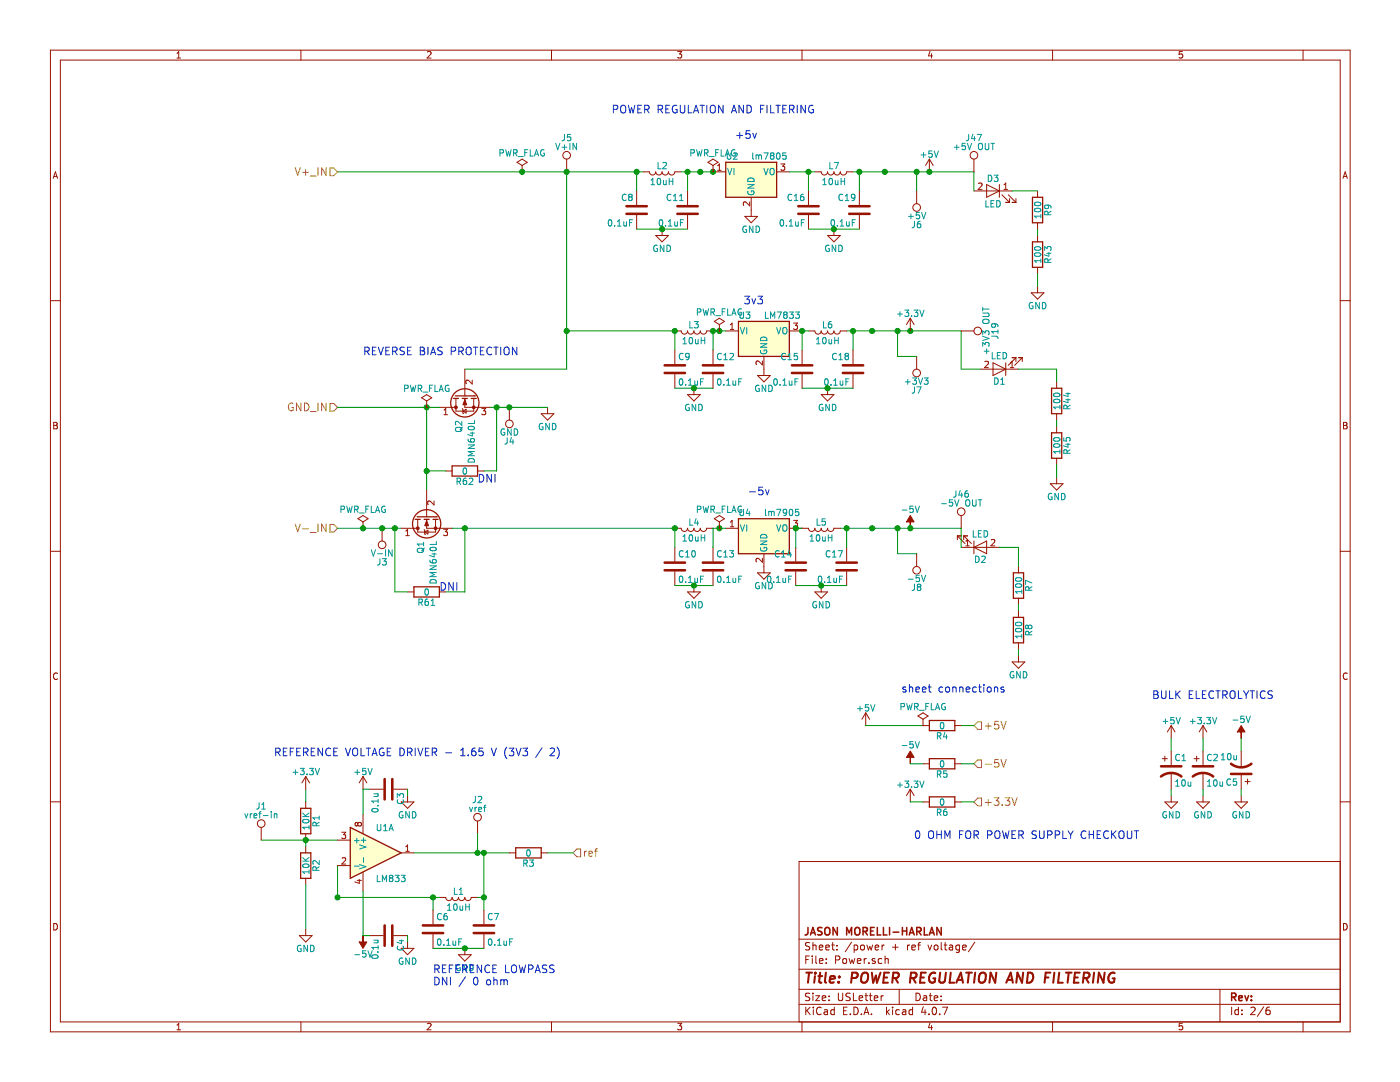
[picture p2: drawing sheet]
EESchema Schematic File Version 2
LIBS:power
LIBS:device
LIBS:transistors
LIBS:conn
LIBS:linear
LIBS:regul
LIBS:74xx
LIBS:cmos4000
LIBS:adc-dac
LIBS:memory
LIBS:xilinx
LIBS:microcontrollers
LIBS:dsp
LIBS:microchip
LIBS:analog_switches
LIBS:motorola
LIBS:texas
LIBS:intel
LIBS:audio
LIBS:interface
LIBS:digital-audio
LIBS:philips
LIBS:display
LIBS:cypress
LIBS:siliconi
LIBS:opto
LIBS:atmel
LIBS:contrib
LIBS:valves
LIBS:ada2200
LIBS:LIA-cache
EELAYER 25 0
EELAYER END
$Descr USLetter 11000 8500
encoding utf-8
Sheet 2 6
Title "POWER REGULATION AND FILTERING"
Date ""
Rev ""
Comp "JASON MORELLI-HARLAN"
Comment1 ""
Comment2 ""
Comment3 ""
Comment4 ""
$EndDescr
$Comp
L -5V #PWR18
U 1 1
P 2850 7350
F 0 "#PWR18" H 2850 7450 50  0001 C CNN
F 1 "-5V" H 2850 7500 50  0000 C CNN
F 2 "" H 2850 7350 50  0001 C CNN
F 3 "" H 2850 7350 50  0001 C CNN
	1    2850 7350
	1    0    0    1   
$EndComp
$Comp
L R R1
U 1 1
P 2400 6450
F 0 "R1" V 2480 6450 50  0000 C CNN
F 1 "10K" V 2400 6450 50  0000 C CNN
F 2 "Resistors_SMD:R_0805" V 2330 6450 50  0001 C CNN
F 3 "" H 2400 6450 50  0001 C CNN
	1    2400 6450
	1    0    0    -1  
$EndComp
$Comp
L R R2
U 1 1
P 2400 6800
F 0 "R2" V 2480 6800 50  0000 C CNN
F 1 "10K" V 2400 6800 50  0000 C CNN
F 2 "Resistors_SMD:R_0805" V 2330 6800 50  0001 C CNN
F 3 "" H 2400 6800 50  0001 C CNN
	1    2400 6800
	1    0    0    -1  
$EndComp
$Comp
L GND #PWR015
U 1 1
P 3200 6250
F 0 "#PWR015" H 3200 6000 50  0001 C CNN
F 1 "GND" H 3200 6100 50  0000 C CNN
F 2 "" H 3200 6250 50  0001 C CNN
F 3 "" H 3200 6250 50  0001 C CNN
	1    3200 6250
	1    0    0    -1  
$EndComp
$Comp
L GND #PWR016
U 1 1
P 3200 7400
F 0 "#PWR016" H 3200 7150 50  0001 C CNN
F 1 "GND" H 3200 7250 50  0000 C CNN
F 2 "" H 3200 7400 50  0001 C CNN
F 3 "" H 3200 7400 50  0001 C CNN
	1    3200 7400
	1    0    0    -1  
$EndComp
$Comp
L C C4
U 1 1
P 3050 7350
F 0 "C4" H 3075 7450 50  0000 L CNN
F 1 "0.1u" H 3075 7250 50  0000 L CNN
F 2 "Capacitors_SMD:C_0805" H 3088 7200 50  0001 C CNN
F 3 "" H 3050 7350 50  0001 C CNN
	1    3050 7350
	0    1    1    0   
$EndComp
$Comp
L C C3
U 1 1
P 3050 6200
F 0 "C3" H 3075 6300 50  0000 L CNN
F 1 "0.1u" H 3075 6100 50  0000 L CNN
F 2 "Capacitors_SMD:C_0805" H 3088 6050 50  0001 C CNN
F 3 "" H 3050 6200 50  0001 C CNN
	1    3050 6200
	0    1    1    0   
$EndComp
Text Notes 2150 5950 0    60   ~ 0
REFERENCE VOLTAGE DRIVER - 1.65 V (3V3 / 2)
Wire Wire Line
	2850 6200 2850 6400
Wire Wire Line
	2650 6800 2650 7050
Wire Wire Line
	2850 7350 2850 7000
Wire Wire Line
	2400 6950 2400 7300
Wire Wire Line
	2400 6200 2400 6300
Wire Wire Line
	3200 7400 3200 7350
Wire Wire Line
	2900 7350 2850 7350
Wire Wire Line
	2850 6200 2900 6200
Wire Wire Line
	3200 6200 3200 6250
$Comp
L C C7
U 1 1
P 3800 7300
F 0 "C7" H 3825 7400 50  0000 L CNN
F 1 "0.1uF" H 3825 7200 50  0000 L CNN
F 2 "Capacitors_SMD:C_0805" H 3838 7150 50  0001 C CNN
F 3 "" H 3800 7300 50  0001 C CNN
	1    3800 7300
	1    0    0    -1  
$EndComp
$Comp
L C C6
U 1 1
P 3400 7300
F 0 "C6" H 3425 7400 50  0000 L CNN
F 1 "0.1uF" H 3425 7200 50  0000 L CNN
F 2 "Capacitors_SMD:C_0805" H 3438 7150 50  0001 C CNN
F 3 "" H 3400 7300 50  0001 C CNN
	1    3400 7300
	1    0    0    -1  
$EndComp
$Comp
L L L1
U 1 1
P 3600 7050
F 0 "L1" V 3550 7050 50  0000 C CNN
F 1 "10uH" V 3675 7050 50  0000 C CNN
F 2 "Inductors_SMD:L_0805_HandSoldering" H 3600 7050 50  0001 C CNN
F 3 "" H 3600 7050 50  0001 C CNN
	1    3600 7050
	0    1    1    0   
$EndComp
Wire Wire Line
	3250 6700 4000 6700
Wire Wire Line
	3800 6700 3800 7150
Connection ~ 3800 6700
Wire Wire Line
	3750 7050 3800 7050
Connection ~ 3800 7050
Wire Wire Line
	2650 7050 3450 7050
Connection ~ 2650 7050
Wire Wire Line
	3400 7150 3400 7050
Connection ~ 3400 7050
$Comp
L GND #PWR017
U 1 1
P 3650 7450
F 0 "#PWR017" H 3650 7200 50  0001 C CNN
F 1 "GND" H 3650 7300 50  0000 C CNN
F 2 "" H 3650 7450 50  0001 C CNN
F 3 "" H 3650 7450 50  0001 C CNN
	1    3650 7450
	1    0    0    -1  
$EndComp
Wire Wire Line
	3400 7450 3800 7450
Connection ~ 3650 7450
Text Notes 3400 7750 0    60   ~ 0
REFERENCE LOWPASS\nDNI / 0 ohm
$Comp
L TEST_1P J1
U 1 1
P 2050 6600
F 0 "J1" H 2050 6870 50  0000 C CNN
F 1 "vref-in" H 2050 6800 50  0000 C CNN
F 2 "footprints:tyco_RCU_0603_Probe_Pad" H 2250 6600 50  0001 C CNN
F 3 "" H 2250 6600 50  0001 C CNN
	1    2050 6600
	1    0    0    -1  
$EndComp
$Comp
L TEST_1P J2
U 1 1
P 3750 6550
F 0 "J2" H 3750 6820 50  0000 C CNN
F 1 "vref" H 3750 6750 50  0000 C CNN
F 2 "footprints:tyco_RCU_0603_Probe_Pad" H 3950 6550 50  0001 C CNN
F 3 "" H 3950 6550 50  0001 C CNN
	1    3750 6550
	1    0    0    -1  
$EndComp
Wire Wire Line
	3750 6550 3750 6700
Connection ~ 3750 6700
Wire Wire Line
	2050 6600 2650 6600
Connection ~ 2400 6600
Wire Wire Line
	2400 6650 2400 6600
$Comp
L +5V #PWR018
U 1 1
P 9200 5800
F 0 "#PWR018" H 9200 5650 50  0001 C CNN
F 1 "+5V" H 9200 5940 50  0000 C CNN
F 2 "" H 9200 5800 50  0001 C CNN
F 3 "" H 9200 5800 50  0001 C CNN
	1    9200 5800
	1    0    0    -1  
$EndComp
$Comp
L GND #PWR019
U 1 1
P 9750 6250
F 0 "#PWR019" H 9750 6000 50  0001 C CNN
F 1 "GND" H 9750 6100 50  0000 C CNN
F 2 "" H 9750 6250 50  0001 C CNN
F 3 "" H 9750 6250 50  0001 C CNN
	1    9750 6250
	1    0    0    -1  
$EndComp
$Comp
L -5V #PWR45
U 1 1
P 9750 5800
F 0 "#PWR45" H 9750 5900 50  0001 C CNN
F 1 "-5V" H 9750 5950 50  0000 C CNN
F 2 "" H 9750 5800 50  0001 C CNN
F 3 "" H 9750 5800 50  0001 C CNN
	1    9750 5800
	1    0    0    -1  
$EndComp
$Comp
L CP1 C2
U 1 1
P 9450 6050
F 0 "C2" H 9475 6150 50  0000 L CNN
F 1 "10u" H 9475 5950 50  0000 L CNN
F 2 "Capacitors_THT:CP_Radial_D5.0mm_P2.00mm" H 9450 6050 50  0001 C CNN
F 3 "" H 9450 6050 50  0001 C CNN
	1    9450 6050
	1    0    0    -1  
$EndComp
$Comp
L CP1 C5
U 1 1
P 9750 6050
F 0 "C5" H 9775 6150 50  0000 L CNN
F 1 "10u" H 9775 5950 50  0000 L CNN
F 2 "Capacitors_THT:CP_Radial_D5.0mm_P2.00mm" H 9750 6050 50  0001 C CNN
F 3 "" H 9750 6050 50  0001 C CNN
	1    9750 6050
	-1   0    0    1   
$EndComp
$Comp
L GND #PWR020
U 1 1
P 8150 2250
F 0 "#PWR020" H 8150 2000 50  0001 C CNN
F 1 "GND" H 8150 2100 50  0000 C CNN
F 2 "" H 8150 2250 50  0001 C CNN
F 3 "" H 8150 2250 50  0001 C CNN
	1    8150 2250
	-1   0    0    -1  
$EndComp
$Comp
L PWR_FLAG #FLG021
U 1 1
P 2850 4150
F 0 "#FLG021" H 2850 4225 50  0001 C CNN
F 1 "PWR_FLAG" H 2850 4300 50  0000 C CNN
F 2 "" H 2850 4150 50  0001 C CNN
F 3 "" H 2850 4150 50  0001 C CNN
	1    2850 4150
	1    0    0    -1  
$EndComp
$Comp
L PWR_FLAG #FLG022
U 1 1
P 4100 1350
F 0 "#FLG022" H 4100 1425 50  0001 C CNN
F 1 "PWR_FLAG" H 4100 1500 50  0000 C CNN
F 2 "" H 4100 1350 50  0001 C CNN
F 3 "" H 4100 1350 50  0001 C CNN
	1    4100 1350
	-1   0    0    -1  
$EndComp
Text Notes 9050 5500 0    60   ~ 0
BULK ELECTROLYTICS
$Comp
L GND #PWR023
U 1 1
P 5200 1800
F 0 "#PWR023" H 5200 1550 50  0001 C CNN
F 1 "GND" H 5200 1650 50  0000 C CNN
F 2 "" H 5200 1800 50  0001 C CNN
F 3 "" H 5200 1800 50  0001 C CNN
	1    5200 1800
	-1   0    0    -1  
$EndComp
$Comp
L GND #PWR024
U 1 1
P 5450 4600
F 0 "#PWR024" H 5450 4350 50  0001 C CNN
F 1 "GND" H 5450 4450 50  0000 C CNN
F 2 "" H 5450 4600 50  0001 C CNN
F 3 "" H 5450 4600 50  0001 C CNN
	1    5450 4600
	1    0    0    -1  
$EndComp
$Comp
L +5V #PWR025
U 1 1
P 7300 1350
F 0 "#PWR025" H 7300 1200 50  0001 C CNN
F 1 "+5V" H 7300 1490 50  0000 C CNN
F 2 "" H 7300 1350 50  0001 C CNN
F 3 "" H 7300 1350 50  0001 C CNN
	1    7300 1350
	-1   0    0    -1  
$EndComp
$Comp
L -5V #PWR33
U 1 1
P 7150 4150
F 0 "#PWR33" H 7150 4250 50  0001 C CNN
F 1 "-5V" H 7150 4300 50  0000 C CNN
F 2 "" H 7150 4150 50  0001 C CNN
F 3 "" H 7150 4150 50  0001 C CNN
	1    7150 4150
	1    0    0    -1  
$EndComp
$Comp
L C C8
U 1 1
P 5000 1650
F 0 "C8" H 5025 1750 50  0000 L CNN
F 1 "0.1uF" H 5025 1550 50  0000 L CNN
F 2 "Capacitors_SMD:C_0805" H 5038 1500 50  0001 C CNN
F 3 "" H 5000 1650 50  0001 C CNN
	1    5000 1650
	-1   0    0    -1  
$EndComp
$Comp
L L L2
U 1 1
P 5200 1350
F 0 "L2" V 5150 1350 50  0000 C CNN
F 1 "10uH" V 5275 1350 50  0000 C CNN
F 2 "Inductors_SMD:L_0805_HandSoldering" H 5200 1350 50  0001 C CNN
F 3 "" H 5200 1350 50  0001 C CNN
	1    5200 1350
	0    -1   1    0   
$EndComp
$Comp
L C C11
U 1 1
P 5400 1650
F 0 "C11" H 5425 1750 50  0000 L CNN
F 1 "0.1uF" H 5425 1550 50  0000 L CNN
F 2 "Capacitors_SMD:C_0805" H 5438 1500 50  0001 C CNN
F 3 "" H 5400 1650 50  0001 C CNN
	1    5400 1650
	-1   0    0    -1  
$EndComp
$Comp
L C C10
U 1 1
P 5300 4450
F 0 "C10" H 5325 4550 50  0000 L CNN
F 1 "0.1uF" H 5325 4350 50  0000 L CNN
F 2 "Capacitors_SMD:C_0805" H 5338 4300 50  0001 C CNN
F 3 "" H 5300 4450 50  0001 C CNN
	1    5300 4450
	1    0    0    -1  
$EndComp
$Comp
L C C13
U 1 1
P 5600 4450
F 0 "C13" H 5625 4550 50  0000 L CNN
F 1 "0.1uF" H 5625 4350 50  0000 L CNN
F 2 "Capacitors_SMD:C_0805" H 5638 4300 50  0001 C CNN
F 3 "" H 5600 4450 50  0001 C CNN
	1    5600 4450
	1    0    0    -1  
$EndComp
$Comp
L L L4
U 1 1
P 5450 4150
F 0 "L4" V 5400 4150 50  0000 C CNN
F 1 "10uH" V 5525 4150 50  0000 C CNN
F 2 "Inductors_SMD:L_0805_HandSoldering" H 5450 4150 50  0001 C CNN
F 3 "" H 5450 4150 50  0001 C CNN
	1    5450 4150
	0    1    1    0   
$EndComp
$Comp
L LED D3
U 1 1
P 7800 1500
F 0 "D3" H 7800 1600 50  0000 C CNN
F 1 "LED" H 7800 1400 50  0000 C CNN
F 2 "Diodes_SMD:D_0805" H 7800 1500 50  0001 C CNN
F 3 "" H 7800 1500 50  0001 C CNN
	1    7800 1500
	-1   0    0    -1  
$EndComp
$Comp
L LED D2
U 1 1
P 7700 4300
F 0 "D2" H 7700 4400 50  0000 C CNN
F 1 "LED" H 7700 4200 50  0000 C CNN
F 2 "Diodes_SMD:D_0805" H 7700 4300 50  0001 C CNN
F 3 "" H 7700 4300 50  0001 C CNN
	1    7700 4300
	1    0    0    1   
$EndComp
Wire Wire Line
	5350 1350 5600 1350
Wire Wire Line
	6700 1350 7650 1350
Wire Wire Line
	5400 1500 5400 1350
Connection ~ 5400 1350
Wire Wire Line
	2650 1350 5050 1350
Wire Wire Line
	5000 1350 5000 1500
Wire Wire Line
	5000 1800 5400 1800
Connection ~ 5200 1800
Wire Wire Line
	5300 4150 5300 4300
Wire Wire Line
	5600 4150 5600 4300
Wire Wire Line
	5300 4600 5600 4600
Connection ~ 5450 4600
Connection ~ 5000 1350
Wire Wire Line
	7550 4150 7550 4300
Wire Wire Line
	7650 1350 7650 1500
Wire Wire Line
	6600 4150 7550 4150
Connection ~ 6850 4150
Connection ~ 6950 1350
$Comp
L TEST_1P J5
U 1 1
P 4450 1350
F 0 "J5" H 4450 1620 50  0000 C CNN
F 1 "V+IN" H 4450 1550 50  0000 C CNN
F 2 "footprints:tyco_RCU_0603_Probe_Pad" H 4650 1350 50  0001 C CNN
F 3 "" H 4650 1350 50  0001 C CNN
	1    4450 1350
	-1   0    0    -1  
$EndComp
$Comp
L TEST_1P J3
U 1 1
P 3000 4150
F 0 "J3" H 3000 4420 50  0000 C CNN
F 1 "V-IN" H 3000 4350 50  0000 C CNN
F 2 "footprints:tyco_RCU_0603_Probe_Pad" H 3200 4150 50  0001 C CNN
F 3 "" H 3200 4150 50  0001 C CNN
	1    3000 4150
	1    0    0    1   
$EndComp
$Comp
L TEST_1P J6
U 1 1
P 7200 1500
F 0 "J6" H 7200 1770 50  0000 C CNN
F 1 "+5V" H 7200 1700 50  0000 C CNN
F 2 "footprints:tyco_RCU_0603_Probe_Pad" H 7400 1500 50  0001 C CNN
F 3 "" H 7400 1500 50  0001 C CNN
	1    7200 1500
	1    0    0    1   
$EndComp
$Comp
L TEST_1P J8
U 1 1
P 7200 4350
F 0 "J8" H 7200 4620 50  0000 C CNN
F 1 "-5V" H 7200 4550 50  0000 C CNN
F 2 "footprints:tyco_RCU_0603_Probe_Pad" H 7400 4350 50  0001 C CNN
F 3 "" H 7400 4350 50  0001 C CNN
	1    7200 4350
	-1   0    0    1   
$EndComp
Wire Wire Line
	7200 1500 7200 1350
Connection ~ 7200 1350
Wire Wire Line
	7200 4350 7050 4350
Wire Wire Line
	7050 4350 7050 4150
Connection ~ 7050 4150
Text HLabel 4500 6700 2    60   Input ~ 0
ref
$Comp
L +5V #PWR026
U 1 1
P 2850 6200
F 0 "#PWR026" H 2850 6050 50  0001 C CNN
F 1 "+5V" H 2850 6340 50  0000 C CNN
F 2 "" H 2850 6200 50  0001 C CNN
F 3 "" H 2850 6200 50  0001 C CNN
	1    2850 6200
	1    0    0    -1  
$EndComp
$Comp
L GND #PWR027
U 1 1
P 2400 7300
F 0 "#PWR027" H 2400 7050 50  0001 C CNN
F 1 "GND" H 2400 7150 50  0000 C CNN
F 2 "" H 2400 7300 50  0001 C CNN
F 3 "" H 2400 7300 50  0001 C CNN
	1    2400 7300
	1    0    0    -1  
$EndComp
$Comp
L Q_NMOS_DGS Q2
U 1 1
P 3650 3100
F 0 "Q2" H 3850 3150 50  0000 L CNN
F 1 "DMN640L" H 3850 3050 50  0000 L CNN
F 2 "TO_SOT_Packages_SMD:SOT-23" H 3850 3200 50  0001 C CNN
F 3 "" H 3650 3100 50  0001 C CNN
	1    3650 3100
	0    -1   1    0   
$EndComp
$Comp
L Q_NMOS_DGS Q1
U 1 1
P 3350 4050
F 0 "Q1" H 3550 4100 50  0000 L CNN
F 1 "DMN640L" H 3550 4000 50  0000 L CNN
F 2 "TO_SOT_Packages_SMD:SOT-23" H 3550 4150 50  0001 C CNN
F 3 "" H 3350 4050 50  0001 C CNN
	1    3350 4050
	0    -1   1    0   
$EndComp
Connection ~ 7300 1350
Connection ~ 7150 4150
$Comp
L GND #PWR028
U 1 1
P 4300 3200
F 0 "#PWR028" H 4300 2950 50  0001 C CNN
F 1 "GND" H 4300 3050 50  0000 C CNN
F 2 "" H 4300 3200 50  0001 C CNN
F 3 "" H 4300 3200 50  0001 C CNN
	1    4300 3200
	-1   0    0    -1  
$EndComp
$Comp
L GND #PWR029
U 1 1
P 8000 5150
F 0 "#PWR029" H 8000 4900 50  0001 C CNN
F 1 "GND" H 8000 5000 50  0000 C CNN
F 2 "" H 8000 5150 50  0001 C CNN
F 3 "" H 8000 5150 50  0001 C CNN
	1    8000 5150
	1    0    0    -1  
$EndComp
$Comp
L LF120_TO220 U2
U 1 1
P 5900 1350
F 0 "U2" H 5750 1475 50  0000 C CNN
F 1 "lm7805" H 5900 1475 50  0000 L CNN
F 2 "TO_SOT_Packages_THT:TO-220_Vertical" H 5900 1575 50  0001 C CIN
F 3 "" H 5900 1300 50  0001 C CNN
	1    5900 1350
	1    0    0    -1  
$EndComp
$Comp
L LF120_TO220 U4
U 1 1
P 6000 4150
F 0 "U4" H 5850 4275 50  0000 C CNN
F 1 "lm7905" H 6000 4275 50  0000 L CNN
F 2 "TO_SOT_Packages_THT:TO-220_Vertical" H 6000 4375 50  0001 C CIN
F 3 "" H 6000 4100 50  0001 C CNN
	1    6000 4150
	1    0    0    -1  
$EndComp
$Comp
L LF120_TO220 U3
U 1 1
P 6000 2600
F 0 "U3" H 5850 2725 50  0000 C CNN
F 1 "LM7833" H 6000 2725 50  0000 L CNN
F 2 "TO_SOT_Packages_THT:TO-220_Vertical" H 6000 2825 50  0001 C CIN
F 3 "" H 6000 2550 50  0001 C CNN
	1    6000 2600
	1    0    0    -1  
$EndComp
Text Notes 6000 2400 2    60   ~ 0
3v3
Text Notes 5950 1100 2    60   ~ 0
+5v
Text Notes 6050 3900 2    60   ~ 0
-5v
$Comp
L +5V #PWR030
U 1 1
P 6800 5700
F 0 "#PWR030" H 6800 5550 50  0001 C CNN
F 1 "+5V" H 6800 5840 50  0000 C CNN
F 2 "" H 6800 5700 50  0001 C CNN
F 3 "" H 6800 5700 50  0001 C CNN
	1    6800 5700
	1    0    0    -1  
$EndComp
$Comp
L -5V #PWR35
U 1 1
P 7150 6000
F 0 "#PWR35" H 7150 6100 50  0001 C CNN
F 1 "-5V" H 7150 6150 50  0000 C CNN
F 2 "" H 7150 6000 50  0001 C CNN
F 3 "" H 7150 6000 50  0001 C CNN
	1    7150 6000
	1    0    0    -1  
$EndComp
Text HLabel 7650 5700 2    60   Input ~ 0
+5V
Text HLabel 7650 6000 2    60   Input ~ 0
-5V
$Comp
L +3.3V #PWR031
U 1 1
P 7150 6300
F 0 "#PWR031" H 7150 6150 50  0001 C CNN
F 1 "+3.3V" H 7150 6440 50  0000 C CNN
F 2 "" H 7150 6300 50  0001 C CNN
F 3 "" H 7150 6300 50  0001 C CNN
	1    7150 6300
	1    0    0    -1  
$EndComp
Text HLabel 7650 6300 2    60   Input ~ 0
+3.3V
$Comp
L GND #PWR032
U 1 1
P 5900 1650
F 0 "#PWR032" H 5900 1400 50  0001 C CNN
F 1 "GND" H 5900 1500 50  0000 C CNN
F 2 "" H 5900 1650 50  0001 C CNN
F 3 "" H 5900 1650 50  0001 C CNN
	1    5900 1650
	-1   0    0    -1  
$EndComp
$Comp
L GND #PWR033
U 1 1
P 5450 3050
F 0 "#PWR033" H 5450 2800 50  0001 C CNN
F 1 "GND" H 5450 2900 50  0000 C CNN
F 2 "" H 5450 3050 50  0001 C CNN
F 3 "" H 5450 3050 50  0001 C CNN
	1    5450 3050
	1    0    0    -1  
$EndComp
$Comp
L C C9
U 1 1
P 5300 2900
F 0 "C9" H 5325 3000 50  0000 L CNN
F 1 "0.1uF" H 5325 2800 50  0000 L CNN
F 2 "Capacitors_SMD:C_0805" H 5338 2750 50  0001 C CNN
F 3 "" H 5300 2900 50  0001 C CNN
	1    5300 2900
	1    0    0    -1  
$EndComp
$Comp
L C C12
U 1 1
P 5600 2900
F 0 "C12" H 5625 3000 50  0000 L CNN
F 1 "0.1uF" H 5625 2800 50  0000 L CNN
F 2 "Capacitors_SMD:C_0805" H 5638 2750 50  0001 C CNN
F 3 "" H 5600 2900 50  0001 C CNN
	1    5600 2900
	1    0    0    -1  
$EndComp
$Comp
L L L3
U 1 1
P 5450 2600
F 0 "L3" V 5400 2600 50  0000 C CNN
F 1 "10uH" V 5525 2600 50  0000 C CNN
F 2 "Inductors_SMD:L_0805_HandSoldering" H 5450 2600 50  0001 C CNN
F 3 "" H 5450 2600 50  0001 C CNN
	1    5450 2600
	0    1    1    0   
$EndComp
$Comp
L LED D1
U 1 1
P 7850 2900
F 0 "D1" H 7850 3000 50  0000 C CNN
F 1 "LED" H 7850 2800 50  0000 C CNN
F 2 "Diodes_SMD:D_0805" H 7850 2900 50  0001 C CNN
F 3 "" H 7850 2900 50  0001 C CNN
	1    7850 2900
	-1   0    0    1   
$EndComp
Wire Wire Line
	5300 2600 5300 2750
Wire Wire Line
	5600 2600 5600 2750
Wire Wire Line
	5300 3050 5600 3050
Connection ~ 5450 3050
Wire Wire Line
	7550 2600 7550 2900
Wire Wire Line
	5600 2600 5700 2600
Wire Wire Line
	6650 2600 7550 2600
Connection ~ 6850 2600
$Comp
L TEST_1P J7
U 1 1
P 7200 2800
F 0 "J7" H 7200 3070 50  0000 C CNN
F 1 "+3V3" H 7200 3000 50  0000 C CNN
F 2 "footprints:tyco_RCU_0603_Probe_Pad" H 7400 2800 50  0001 C CNN
F 3 "" H 7400 2800 50  0001 C CNN
	1    7200 2800
	-1   0    0    1   
$EndComp
Wire Wire Line
	7200 2800 7050 2800
Wire Wire Line
	7050 2800 7050 2600
Connection ~ 7050 2600
Connection ~ 7150 2600
$Comp
L GND #PWR034
U 1 1
P 8300 3750
F 0 "#PWR034" H 8300 3500 50  0001 C CNN
F 1 "GND" H 8300 3600 50  0000 C CNN
F 2 "" H 8300 3750 50  0001 C CNN
F 3 "" H 8300 3750 50  0001 C CNN
	1    8300 3750
	1    0    0    -1  
$EndComp
$Comp
L GND #PWR035
U 1 1
P 6000 4450
F 0 "#PWR035" H 6000 4200 50  0001 C CNN
F 1 "GND" H 6000 4300 50  0000 C CNN
F 2 "" H 6000 4450 50  0001 C CNN
F 3 "" H 6000 4450 50  0001 C CNN
	1    6000 4450
	1    0    0    -1  
$EndComp
$Comp
L GND #PWR036
U 1 1
P 6000 2900
F 0 "#PWR036" H 6000 2650 50  0001 C CNN
F 1 "GND" H 6000 2750 50  0000 C CNN
F 2 "" H 6000 2900 50  0001 C CNN
F 3 "" H 6000 2900 50  0001 C CNN
	1    6000 2900
	1    0    0    -1  
$EndComp
$Comp
L GND #PWR037
U 1 1
P 9450 6250
F 0 "#PWR037" H 9450 6000 50  0001 C CNN
F 1 "GND" H 9450 6100 50  0000 C CNN
F 2 "" H 9450 6250 50  0001 C CNN
F 3 "" H 9450 6250 50  0001 C CNN
	1    9450 6250
	1    0    0    -1  
$EndComp
$Comp
L +3.3V #PWR038
U 1 1
P 9450 5800
F 0 "#PWR038" H 9450 5650 50  0001 C CNN
F 1 "+3.3V" H 9450 5940 50  0000 C CNN
F 2 "" H 9450 5800 50  0001 C CNN
F 3 "" H 9450 5800 50  0001 C CNN
	1    9450 5800
	1    0    0    -1  
$EndComp
$Comp
L CP1 C1
U 1 1
P 9200 6050
F 0 "C1" H 9225 6150 50  0000 L CNN
F 1 "10u" H 9225 5950 50  0000 L CNN
F 2 "Capacitors_THT:CP_Radial_D5.0mm_P2.00mm" H 9200 6050 50  0001 C CNN
F 3 "" H 9200 6050 50  0001 C CNN
	1    9200 6050
	1    0    0    -1  
$EndComp
$Comp
L GND #PWR039
U 1 1
P 9200 6250
F 0 "#PWR039" H 9200 6000 50  0001 C CNN
F 1 "GND" H 9200 6100 50  0000 C CNN
F 2 "" H 9200 6250 50  0001 C CNN
F 3 "" H 9200 6250 50  0001 C CNN
	1    9200 6250
	1    0    0    -1  
$EndComp
Wire Wire Line
	9200 6200 9200 6250
Wire Wire Line
	9450 6200 9450 6250
Wire Wire Line
	9450 5900 9450 5800
Wire Wire Line
	9200 5900 9200 5800
Wire Wire Line
	9750 6250 9750 6200
Wire Wire Line
	9750 5900 9750 5800
Text Notes 7900 5450 2    60   ~ 0
sheet connections
$Comp
L +3.3V #PWR040
U 1 1
P 2400 6200
F 0 "#PWR040" H 2400 6050 50  0001 C CNN
F 1 "+3.3V" H 2400 6340 50  0000 C CNN
F 2 "" H 2400 6200 50  0001 C CNN
F 3 "" H 2400 6200 50  0001 C CNN
	1    2400 6200
	1    0    0    -1  
$EndComp
Text HLabel 2650 3200 0    60   Input ~ 0
GND_IN
Text HLabel 2650 1350 0    60   Input ~ 0
V+_IN
Text HLabel 2650 4150 0    60   Input ~ 0
V-_IN
$Comp
L R R4
U 1 1
P 7400 5700
F 0 "R4" V 7480 5700 50  0000 C CNN
F 1 "0" V 7400 5700 50  0000 C CNN
F 2 "Resistors_SMD:R_0805" V 7330 5700 50  0001 C CNN
F 3 "" H 7400 5700 50  0001 C CNN
	1    7400 5700
	0    1    1    0   
$EndComp
$Comp
L R R5
U 1 1
P 7400 6000
F 0 "R5" V 7480 6000 50  0000 C CNN
F 1 "0" V 7400 6000 50  0000 C CNN
F 2 "Resistors_SMD:R_0805" V 7330 6000 50  0001 C CNN
F 3 "" H 7400 6000 50  0001 C CNN
	1    7400 6000
	0    1    1    0   
$EndComp
$Comp
L R R6
U 1 1
P 7400 6300
F 0 "R6" V 7480 6300 50  0000 C CNN
F 1 "0" V 7400 6300 50  0000 C CNN
F 2 "Resistors_SMD:R_0805" V 7330 6300 50  0001 C CNN
F 3 "" H 7400 6300 50  0001 C CNN
	1    7400 6300
	0    1    1    0   
$EndComp
$Comp
L R R3
U 1 1
P 4150 6700
F 0 "R3" V 4230 6700 50  0000 C CNN
F 1 "0" V 4150 6700 50  0000 C CNN
F 2 "Resistors_SMD:R_0805" V 4080 6700 50  0001 C CNN
F 3 "" H 4150 6700 50  0001 C CNN
	1    4150 6700
	0    1    1    0   
$EndComp
Wire Wire Line
	6800 5700 7250 5700
Wire Wire Line
	7550 5700 7650 5700
Wire Wire Line
	7150 6000 7250 6000
Wire Wire Line
	7550 6000 7650 6000
Wire Wire Line
	7150 6300 7250 6300
Wire Wire Line
	7550 6300 7650 6300
Text Notes 8950 6600 2    60   ~ 0
0 OHM FOR POWER SUPPLY CHECKOUT
$Comp
L GND #PWR041
U 1 1
P 6450 4600
F 0 "#PWR041" H 6450 4350 50  0001 C CNN
F 1 "GND" H 6450 4450 50  0000 C CNN
F 2 "" H 6450 4600 50  0001 C CNN
F 3 "" H 6450 4600 50  0001 C CNN
	1    6450 4600
	-1   0    0    -1  
$EndComp
$Comp
L C C14
U 1 1
P 6250 4450
F 0 "C14" H 6275 4550 50  0000 L CNN
F 1 "0.1uF" H 6275 4350 50  0000 L CNN
F 2 "Capacitors_SMD:C_0805" H 6288 4300 50  0001 C CNN
F 3 "" H 6250 4450 50  0001 C CNN
	1    6250 4450
	-1   0    0    -1  
$EndComp
$Comp
L L L5
U 1 1
P 6450 4150
F 0 "L5" V 6400 4150 50  0000 C CNN
F 1 "10uH" V 6525 4150 50  0000 C CNN
F 2 "Inductors_SMD:L_0805_HandSoldering" H 6450 4150 50  0001 C CNN
F 3 "" H 6450 4150 50  0001 C CNN
	1    6450 4150
	0    -1   1    0   
$EndComp
$Comp
L C C17
U 1 1
P 6650 4450
F 0 "C17" H 6675 4550 50  0000 L CNN
F 1 "0.1uF" H 6675 4350 50  0000 L CNN
F 2 "Capacitors_SMD:C_0805" H 6688 4300 50  0001 C CNN
F 3 "" H 6650 4450 50  0001 C CNN
	1    6650 4450
	-1   0    0    -1  
$EndComp
Wire Wire Line
	6650 4300 6650 4150
Connection ~ 6650 4150
Wire Wire Line
	6250 4150 6300 4150
Wire Wire Line
	6250 4150 6250 4300
Wire Wire Line
	6250 4600 6650 4600
Connection ~ 6450 4600
Connection ~ 6250 4150
$Comp
L GND #PWR042
U 1 1
P 6500 3050
F 0 "#PWR042" H 6500 2800 50  0001 C CNN
F 1 "GND" H 6500 2900 50  0000 C CNN
F 2 "" H 6500 3050 50  0001 C CNN
F 3 "" H 6500 3050 50  0001 C CNN
	1    6500 3050
	-1   0    0    -1  
$EndComp
$Comp
L C C15
U 1 1
P 6300 2900
F 0 "C15" H 6325 3000 50  0000 L CNN
F 1 "0.1uF" H 6325 2800 50  0000 L CNN
F 2 "Capacitors_SMD:C_0805" H 6338 2750 50  0001 C CNN
F 3 "" H 6300 2900 50  0001 C CNN
	1    6300 2900
	-1   0    0    -1  
$EndComp
$Comp
L L L6
U 1 1
P 6500 2600
F 0 "L6" V 6450 2600 50  0000 C CNN
F 1 "10uH" V 6575 2600 50  0000 C CNN
F 2 "Inductors_SMD:L_0805_HandSoldering" H 6500 2600 50  0001 C CNN
F 3 "" H 6500 2600 50  0001 C CNN
	1    6500 2600
	0    -1   1    0   
$EndComp
$Comp
L C C18
U 1 1
P 6700 2900
F 0 "C18" H 6725 3000 50  0000 L CNN
F 1 "0.1uF" H 6725 2800 50  0000 L CNN
F 2 "Capacitors_SMD:C_0805" H 6738 2750 50  0001 C CNN
F 3 "" H 6700 2900 50  0001 C CNN
	1    6700 2900
	-1   0    0    -1  
$EndComp
Wire Wire Line
	6700 2600 6700 2750
Connection ~ 6700 2600
Wire Wire Line
	6300 2600 6350 2600
Wire Wire Line
	6300 2600 6300 2750
Wire Wire Line
	6300 3050 6700 3050
Connection ~ 6500 3050
Connection ~ 6300 2600
$Comp
L GND #PWR043
U 1 1
P 6550 1800
F 0 "#PWR043" H 6550 1550 50  0001 C CNN
F 1 "GND" H 6550 1650 50  0000 C CNN
F 2 "" H 6550 1800 50  0001 C CNN
F 3 "" H 6550 1800 50  0001 C CNN
	1    6550 1800
	-1   0    0    -1  
$EndComp
$Comp
L C C16
U 1 1
P 6350 1650
F 0 "C16" H 6375 1750 50  0000 L CNN
F 1 "0.1uF" H 6375 1550 50  0000 L CNN
F 2 "Capacitors_SMD:C_0805" H 6388 1500 50  0001 C CNN
F 3 "" H 6350 1650 50  0001 C CNN
	1    6350 1650
	-1   0    0    -1  
$EndComp
$Comp
L L L7
U 1 1
P 6550 1350
F 0 "L7" V 6500 1350 50  0000 C CNN
F 1 "10uH" V 6625 1350 50  0000 C CNN
F 2 "Inductors_SMD:L_0805_HandSoldering" H 6550 1350 50  0001 C CNN
F 3 "" H 6550 1350 50  0001 C CNN
	1    6550 1350
	0    -1   1    0   
$EndComp
$Comp
L C C19
U 1 1
P 6750 1650
F 0 "C19" H 6775 1750 50  0000 L CNN
F 1 "0.1uF" H 6775 1550 50  0000 L CNN
F 2 "Capacitors_SMD:C_0805" H 6788 1500 50  0001 C CNN
F 3 "" H 6750 1650 50  0001 C CNN
	1    6750 1650
	-1   0    0    -1  
$EndComp
Wire Wire Line
	6750 1500 6750 1350
Connection ~ 6750 1350
Wire Wire Line
	6200 1350 6400 1350
Wire Wire Line
	6350 1350 6350 1500
Wire Wire Line
	6350 1800 6750 1800
Connection ~ 6550 1800
Connection ~ 6350 1350
$Comp
L TEST_1P J4
U 1 1
P 4000 3200
F 0 "J4" H 4000 3470 50  0000 C CNN
F 1 "GND" H 4000 3400 50  0000 C CNN
F 2 "footprints:tyco_RCU_0603_Probe_Pad" H 4200 3200 50  0001 C CNN
F 3 "" H 4200 3200 50  0001 C CNN
	1    4000 3200
	1    0    0    1   
$EndComp
Wire Wire Line
	2650 3200 3450 3200
Wire Wire Line
	4450 2900 3650 2900
Wire Wire Line
	4450 1350 4450 2900
Connection ~ 4450 1350
Wire Wire Line
	3550 4150 5300 4150
Wire Wire Line
	3350 3200 3350 3850
Wire Wire Line
	2650 4150 3150 4150
Connection ~ 3000 4150
Connection ~ 3350 3200
Wire Wire Line
	3850 3200 4300 3200
Connection ~ 4000 3200
Wire Wire Line
	5300 2600 4450 2600
Connection ~ 4450 2600
$Comp
L +3.3V #PWR044
U 1 1
P 7150 2600
F 0 "#PWR044" H 7150 2450 50  0001 C CNN
F 1 "+3.3V" H 7150 2740 50  0000 C CNN
F 2 "" H 7150 2600 50  0001 C CNN
F 3 "" H 7150 2600 50  0001 C CNN
	1    7150 2600
	1    0    0    -1  
$EndComp
Wire Wire Line
	4300 6700 4500 6700
Wire Wire Line
	5600 4150 5700 4150
Connection ~ 4100 1350
Connection ~ 2850 4150
Connection ~ 5650 4150
Connection ~ 5500 1350
Connection ~ 5650 2600
Connection ~ 5300 4150
Connection ~ 5300 2600
Connection ~ 5600 2600
Text Notes 6400 900  2    60   ~ 0
POWER REGULATION AND FILTERING
$Comp
L TEST_1P J47
U 1 1
P 7650 1350
F 0 "J47" H 7650 1620 50  0000 C CNN
F 1 "+5V OUT" H 7650 1550 50  0000 C CNN
F 2 "footprints:tyco_RCU_0603_Probe_Pad" H 7850 1350 50  0001 C CNN
F 3 "" H 7850 1350 50  0001 C CNN
	1    7650 1350
	1    0    0    -1  
$EndComp
$Comp
L TEST_1P J19
U 1 1
P 7550 2600
F 0 "J19" H 7550 2870 50  0000 C CNN
F 1 "+3V3 OUT" H 7550 2800 50  0000 C CNN
F 2 "footprints:tyco_RCU_0603_Probe_Pad" H 7750 2600 50  0001 C CNN
F 3 "" H 7750 2600 50  0001 C CNN
	1    7550 2600
	0    1    1    0   
$EndComp
$Comp
L TEST_1P J46
U 1 1
P 7550 4150
F 0 "J46" H 7550 4420 50  0000 C CNN
F 1 "-5V OUT" H 7550 4350 50  0000 C CNN
F 2 "footprints:tyco_RCU_0603_Probe_Pad" H 7750 4150 50  0001 C CNN
F 3 "" H 7750 4150 50  0001 C CNN
	1    7550 4150
	1    0    0    -1  
$EndComp
$Comp
L LM358 U1
U 1 1
P 2950 6700
F 0 "U1" H 2950 6900 50  0000 L CNN
F 1 "LM833" H 2950 6500 50  0000 L CNN
F 2 "SMD_Packages:SOIC-8-N" H 2950 6700 50  0001 C CNN
F 3 "" H 2950 6700 50  0001 C CNN
	1    2950 6700
	1    0    0    -1  
$EndComp
$Comp
L R R9
U 1 1
P 8150 1650
F 0 "R9" V 8230 1650 50  0000 C CNN
F 1 "100" V 8150 1650 50  0000 C CNN
F 2 "Resistors_SMD:R_0805" V 8080 1650 50  0001 C CNN
F 3 "" H 8150 1650 50  0001 C CNN
	1    8150 1650
	1    0    0    -1  
$EndComp
$Comp
L R R43
U 1 1
P 8150 2000
F 0 "R43" V 8230 2000 50  0000 C CNN
F 1 "100" V 8150 2000 50  0000 C CNN
F 2 "Resistors_SMD:R_0805" V 8080 2000 50  0001 C CNN
F 3 "" H 8150 2000 50  0001 C CNN
	1    8150 2000
	1    0    0    -1  
$EndComp
$Comp
L R R44
U 1 1
P 8300 3150
F 0 "R44" V 8380 3150 50  0000 C CNN
F 1 "100" V 8300 3150 50  0000 C CNN
F 2 "Resistors_SMD:R_0805" V 8230 3150 50  0001 C CNN
F 3 "" H 8300 3150 50  0001 C CNN
	1    8300 3150
	1    0    0    -1  
$EndComp
$Comp
L R R45
U 1 1
P 8300 3500
F 0 "R45" V 8380 3500 50  0000 C CNN
F 1 "100" V 8300 3500 50  0000 C CNN
F 2 "Resistors_SMD:R_0805" V 8230 3500 50  0001 C CNN
F 3 "" H 8300 3500 50  0001 C CNN
	1    8300 3500
	1    0    0    -1  
$EndComp
$Comp
L R R7
U 1 1
P 8000 4600
F 0 "R7" V 8080 4600 50  0000 C CNN
F 1 "100" V 8000 4600 50  0000 C CNN
F 2 "Resistors_SMD:R_0805" V 7930 4600 50  0001 C CNN
F 3 "" H 8000 4600 50  0001 C CNN
	1    8000 4600
	1    0    0    -1  
$EndComp
$Comp
L R R8
U 1 1
P 8000 4950
F 0 "R8" V 8080 4950 50  0000 C CNN
F 1 "100" V 8000 4950 50  0000 C CNN
F 2 "Resistors_SMD:R_0805" V 7930 4950 50  0001 C CNN
F 3 "" H 8000 4950 50  0001 C CNN
	1    8000 4950
	1    0    0    -1  
$EndComp
Wire Wire Line
	7950 1500 8150 1500
Wire Wire Line
	8150 1800 8150 1850
Wire Wire Line
	8150 2150 8150 2250
Wire Wire Line
	7550 2900 7700 2900
Wire Wire Line
	8000 2900 8300 2900
Wire Wire Line
	8300 2900 8300 3000
Wire Wire Line
	8300 3300 8300 3350
Wire Wire Line
	8300 3650 8300 3750
Wire Wire Line
	7850 4300 8000 4300
Wire Wire Line
	8000 4300 8000 4450
Wire Wire Line
	8000 4750 8000 4800
Wire Wire Line
	8000 5150 8000 5100
$Comp
L R R62
U 1 1
P 3650 3700
F 0 "R62" V 3730 3700 50  0000 C CNN
F 1 "0" V 3650 3700 50  0000 C CNN
F 2 "" V 3580 3700 50  0001 C CNN
F 3 "" H 3650 3700 50  0001 C CNN
	1    3650 3700
	0    1    1    0   
$EndComp
$Comp
L R R61
U 1 1
P 3350 4650
F 0 "R61" V 3430 4650 50  0000 C CNN
F 1 "0" V 3350 4650 50  0000 C CNN
F 2 "" V 3280 4650 50  0001 C CNN
F 3 "" H 3350 4650 50  0001 C CNN
	1    3350 4650
	0    1    1    0   
$EndComp
Wire Wire Line
	3500 4650 3650 4650
Wire Wire Line
	3650 4650 3650 4150
Connection ~ 3650 4150
Wire Wire Line
	3200 4650 3100 4650
Wire Wire Line
	3100 4650 3100 4150
Connection ~ 3100 4150
Text Notes 3450 4650 0    60   ~ 0
DNI
Wire Wire Line
	3800 3700 3900 3700
Wire Wire Line
	3900 3700 3900 3200
Connection ~ 3900 3200
Wire Wire Line
	3500 3700 3350 3700
Connection ~ 3350 3700
Text Notes 3750 3800 0    60   ~ 0
DNI
$Comp
L PWR_FLAG #FLG045
U 1 1
P 3350 3200
F 0 "#FLG045" H 3350 3275 50  0001 C CNN
F 1 "PWR_FLAG" H 3350 3350 50  0000 C CNN
F 2 "" H 3350 3200 50  0001 C CNN
F 3 "" H 3350 3200 50  0001 C CNN
	1    3350 3200
	1    0    0    -1  
$EndComp
Connection ~ 5600 1350
Text Notes 2850 2800 0    60   ~ 0
REVERSE BIAS PROTECTION
$Comp
L PWR_FLAG #FLG046
U 1 1
P 5600 1350
F 0 "#FLG046" H 5600 1425 50  0001 C CNN
F 1 "PWR_FLAG" H 5600 1500 50  0000 C CNN
F 2 "" H 5600 1350 50  0001 C CNN
F 3 "" H 5600 1350 50  0001 C CNN
	1    5600 1350
	-1   0    0    -1  
$EndComp
$Comp
L PWR_FLAG #FLG047
U 1 1
P 5650 2600
F 0 "#FLG047" H 5650 2675 50  0001 C CNN
F 1 "PWR_FLAG" H 5650 2750 50  0000 C CNN
F 2 "" H 5650 2600 50  0001 C CNN
F 3 "" H 5650 2600 50  0001 C CNN
	1    5650 2600
	1    0    0    -1  
$EndComp
$Comp
L PWR_FLAG #FLG048
U 1 1
P 5650 4150
F 0 "#FLG048" H 5650 4225 50  0001 C CNN
F 1 "PWR_FLAG" H 5650 4300 50  0000 C CNN
F 2 "" H 5650 4150 50  0001 C CNN
F 3 "" H 5650 4150 50  0001 C CNN
	1    5650 4150
	1    0    0    -1  
$EndComp
$Comp
L PWR_FLAG #FLG049
U 1 1
P 7250 5700
F 0 "#FLG049" H 7250 5775 50  0001 C CNN
F 1 "PWR_FLAG" H 7250 5850 50  0000 C CNN
F 2 "" H 7250 5700 50  0001 C CNN
F 3 "" H 7250 5700 50  0001 C CNN
	1    7250 5700
	1    0    0    -1  
$EndComp
$EndSCHEMATC
